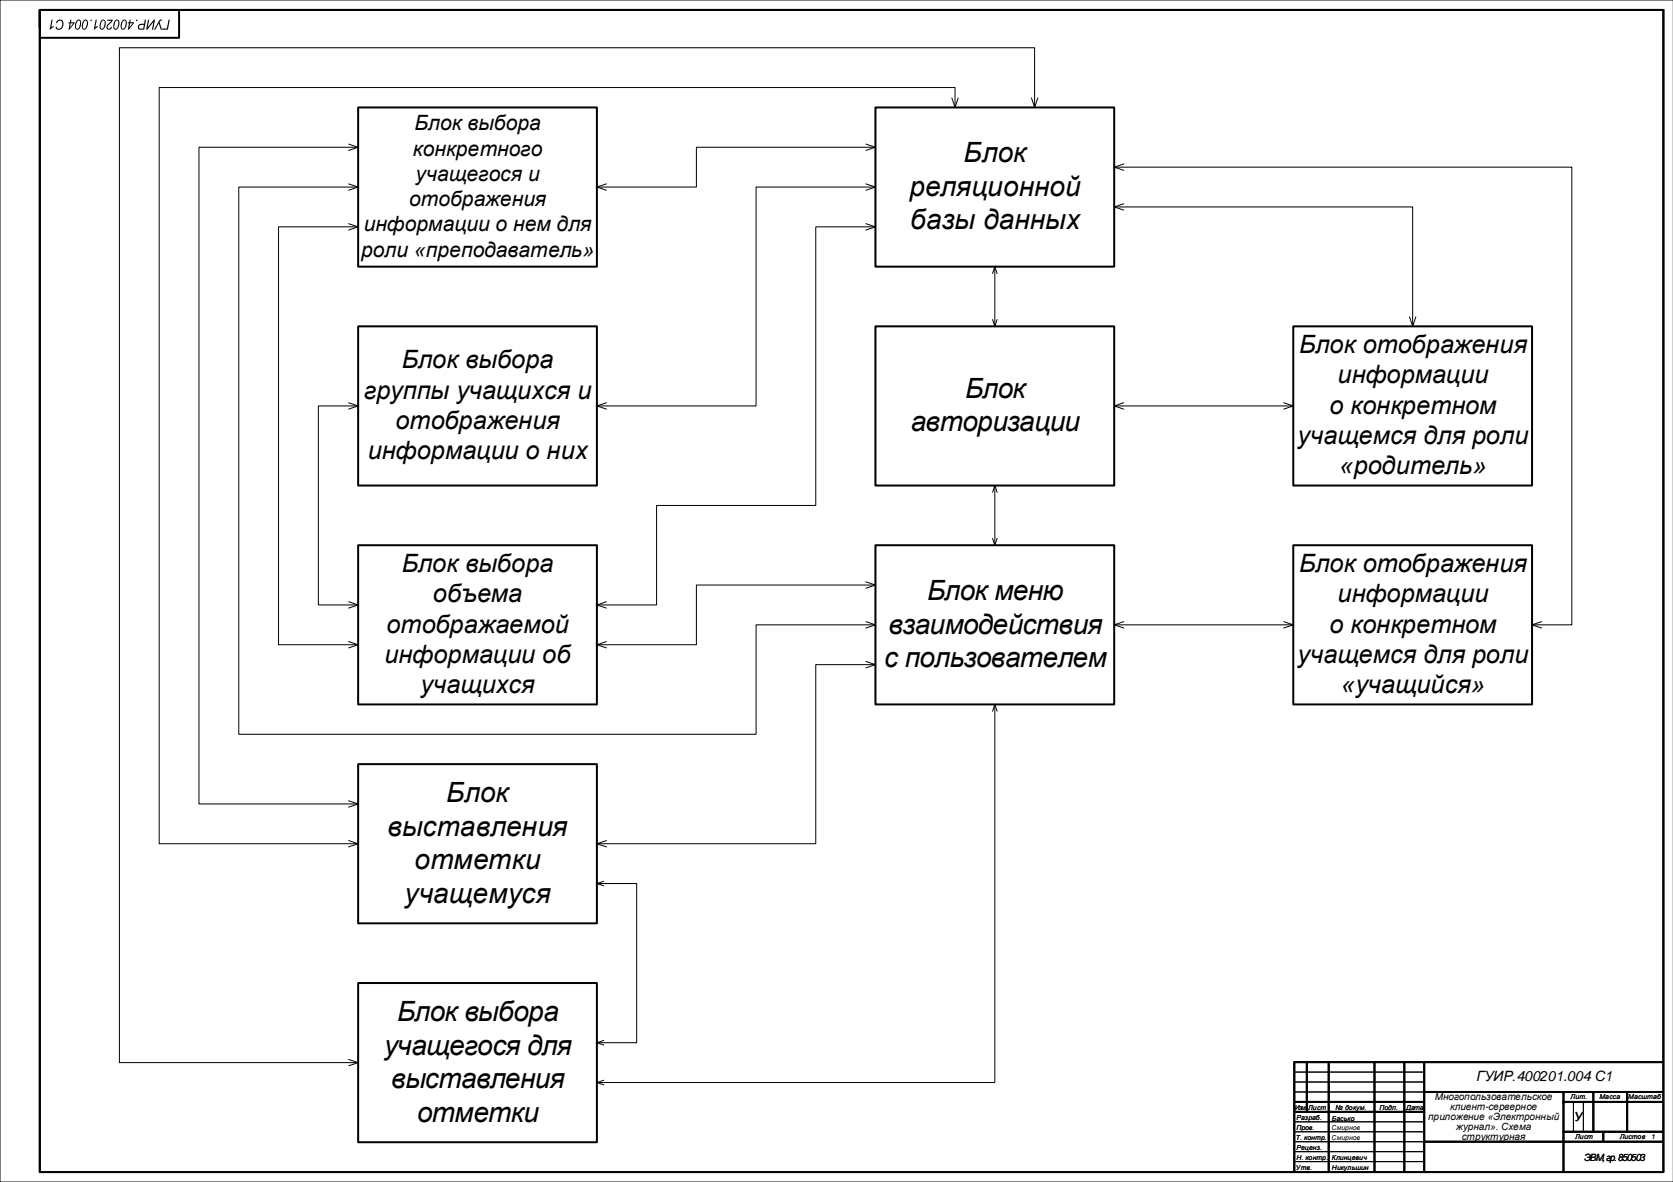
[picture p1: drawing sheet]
<svg xmlns="http://www.w3.org/2000/svg" width="841mm" height="594mm" viewBox="0 0 841 594" stroke-linecap="round" stroke-linejoin="round" font-family="sans-serif">
<path d="M841 0h-841v594h841M651 539h65M651 544h65M651 549h65M791 554v15M796 554v15M651 564h65M651 569h65M651 574h65M651 579h65M651 584h65" fill="none" stroke="#000" stroke-width=".5"/>
<g fill="none" stroke="#000" stroke-width="1">
<path d="M20 14v-9h816v584M20 5v579M90 5v14h-70M651 534v55M651 534h185M657 534v25M668 534v55M691 534v55M706 534v55M716 534v55M651 554h65M651 559h65"/>
<path d="M716 549h120M786 549v40M786 554h50M801 549v20M818 549v20M716 574h120M786 569h50M806 569v5M20 584v5h816"/>
</g>
<g fill="#000">
<path d="M29 11a2.1 2.1 0 0 1 3-1 2.1 2.1 0 0 1 0 3l-1 1-1 1-2-1v-1a1.7 1.7 0 0 0 3 1 1.7 1.7 0 0 0 0-2l-1-2-2 2zM26 10v4l1-1v1l-2 1z"/>
<path d="M46 10v1h-1zM42 10a1.7 1.7 0 0 1 2 1 1.7 1.7 0 0 1 0 2 1.7 1.7 0 0 1-2 2 1.7 1.7 0 0 1-1-3zM42 11a2.2 2.2 0 0 0 1 3 2.6 2.6 0 0 0 0-4zM39 10a1.7 1.7 0 0 1 2 1 1.7 1.7 0 0 1 0 2 1.7 1.7 0 0 1-2 2 1.7 1.7 0 0 1-1-3zM39 11a2.2 2.2 0 0 0 0 3 2.6 2.6 0 0 0 0-4zM35 10h1v1h2l-4 4 1-3h-1v-1h1zM36 12l-1 2 2-2z"/>
<path d="M65 10h1l-1 1h2l-3 4 1-3h-1v-1h1zM65 12v2l2-2zM62 10a1.7 1.7 0 0 1 2 1 1.7 1.7 0 0 1 0 2 1.8 1.8 0 0 1-3 2 1.7 1.7 0 0 1 0-3zM62 11a2.2 2.2 0 0 0 0 3 2.6 2.6 0 0 0 0-4zM58 10a1.7 1.7 0 0 1 2 1 1.7 1.7 0 0 1 0 2 1.7 1.7 0 0 1-2 2 1.7 1.7 0 0 1-1-3zM58 11a2.2 2.2 0 0 0 0 3h1a2.6 2.6 0 0 0 0-4zM54 10h3l-1 1a2.6 2.6 0 0 0-2 3h2a1.5 1.5 0 0 1-1 1 1.5 1.5 0 0 1-2-2 1.5 1.5 0 0 1 2-1l1-2h-2zM51 10a1.7 1.7 0 0 1 2 1 1.7 1.7 0 0 1 0 2 1.7 1.7 0 0 1-2 2 1.7 1.7 0 0 1-1-3zM51 11a2.2 2.2 0 0 0 1 3 2.6 2.6 0 0 0 0-4zM48 10h1l-1 4 1-1-2 2z"/>
<path d="M85 10l-1 5h-3l1-1h2zM80 10h1l-1 1 1 4-1-3-2 3h-1zM74 10h1l-1 4 3-4h1l-1 5h-1l1-4-3 4h-1zM70 12h2l1-2-1 5h-1a1.4 1.4 0 0 1-2-1 1.4 1.4 0 0 1 1-2zM70 13v1h2v-1zM68 10h1v1h-1z"/>
</g>
<path d="M180 384h120v80h-120z" fill-rule="evenodd" fill="#fff"/>
<path d="M180 384h120v80h-120z" fill="none" stroke="#000" stroke-width="1"/>
<path d="M180 274h120v80h-120z" fill-rule="evenodd" fill="#fff"/>
<path d="M180 274h120v80h-120z" fill="none" stroke="#000" stroke-width="1"/>
<path d="M180 54h120v80h-120z" fill-rule="evenodd" fill="#fff"/>
<path d="M180 54h120v80h-120z" fill="none" stroke="#000" stroke-width="1"/>
<path d="M440 164h120v80h-120z" fill-rule="evenodd" fill="#fff"/>
<path d="M440 164h120v80h-120z" fill="none" stroke="#000" stroke-width="1"/>
<path d="M180 494h120v80h-120z" fill-rule="evenodd" fill="#fff"/>
<path d="M180 494h120v80h-120z" fill="none" stroke="#000" stroke-width="1"/>
<path d="M440 274h120v80h-120z" fill-rule="evenodd" fill="#fff"/>
<path d="M440 274h120v80h-120z" fill="none" stroke="#000" stroke-width="1"/>
<path d="M440 54h120v80h-120z" fill-rule="evenodd" fill="#fff"/>
<path d="M440 54h120v80h-120z" fill="none" stroke="#000" stroke-width="1"/>
<path d="M180 164h120v80h-120z" fill-rule="evenodd" fill="#fff"/>
<path d="M180 164h120v80h-120z" fill="none" stroke="#000" stroke-width="1"/>
<path d="M650 164h120v80h-120z" fill-rule="evenodd" fill="#fff"/>
<path d="M650 164h120v80h-120z" fill="none" stroke="#000" stroke-width="1"/>
<path d="M650 274h120v80h-120z" fill-rule="evenodd" fill="#fff"/>
<path d="M650 274h120v80h-120z" fill="none" stroke="#000" stroke-width="1"/>
<g fill="none" stroke="#000" stroke-width=".5">
<path d="M478 49l2 5 2-5M480 54v-10h-400v380h100M518 49l2 5 2-5M520 54v-30h-460v510h120M175 72l5 2-5 2M180 74h-80v330h80M435 72l5 2-5 2M440 74h-90v20h-50M175 92l5 2-5 2M180 94h-60v275h260v-55h60M305 92l-5 2 5 2M435 92l5 2-5 2"/>
<path d="M440 94h-60v110h-80M560 84h230v230h-20M565 82l-5 2 5 2M175 112l5 2-5 2M180 114h-40v210h40M435 112l5 2-5 2M440 114h-30v140h-80v50h-30M560 104h150v60M565 102l-5 2 5 2M499 137l1-3 1 3M500 134v30M708 159l2 5 2-5"/>
<path d="M499 161l1 3 1-3M175 202l5 2-5 2M180 204h-20v100h20M305 202l-5 2 5 2M560 204h90M565 202l-5 2 5 2M645 202l5 2-5 2M499 247l1-3 1 3M500 244v30M499 271l1 3 1-3M435 292l5 2-5 2M440 294h-90v30h-50"/>
<path d="M175 302l5 2-5 2M305 302l-5 2 5 2M435 312l5 2-5 2M560 314h90M565 312l-5 2 5 2M645 312l5 2-5 2M775 312l-5 2 5 2M175 322l5 2-5 2M305 322l-5 2 5 2M435 332l5 2-5 2M440 334h-30v90h-110M499 357l1-3 1 3"/>
<path d="M500 354v190h-200M175 402l5 2-5 2M175 422l5 2-5 2M305 422l-5 2 5 2M303 443l-3 1 3 1M320 444h-20h20v80h-20M175 532l5 2-5 2M303 523l-3 1 3 1M303 543l-3 1 3 1"/>
</g>
<g font-size="14">
<text x="484" y="81">Блок</text>
<text x="457" y="98">реляционной</text>
<text x="458" y="115">базы данных</text>
<text x="485" y="200">Блок</text>
<text x="458" y="217">авторизации</text>
<text x="466" y="301">Блок меню</text>
<text x="447" y="318">взаимодействия</text>
<text x="444" y="335">с пользователем</text>
<text x="224" y="403">Блок</text>
<text x="195" y="420">выставления</text>
<text x="208" y="437">отметки</text>
<text x="203" y="454">учащемуся</text>
<text x="200" y="513">Блок выбора</text>
<text x="193" y="530">учащегося для</text>
<text x="197" y="547">выставления</text>
<text x="210" y="564">отметки</text>
</g>
<g font-size="12.7">
<text x="653" y="177">Блок отображения</text>
<text x="202" y="185">Блок выбора</text>
<text x="672" y="193">информации</text>
<text x="183" y="200">группы учащихся и</text>
<text x="668" y="208">о конкретном</text>
<text x="199" y="216">отображения</text>
<text x="652" y="223">учащемся для роли</text>
<text x="185" y="231">информации о них</text>
<text x="673" y="238">«родитель»</text>
<text x="202" y="287">Блок выбора</text>
<text x="653" y="287">Блок отображения</text>
<text x="218" y="303">объема</text>
<text x="672" y="303">информации</text>
<text x="194" y="318">отображаемой</text>
<text x="668" y="318">о конкретном</text>
<text x="193" y="333">информации об</text>
<text x="652" y="333">учащемся для роли</text>
<text x="211" y="348">учащихся</text>
<text x="674" y="348">«учащийся»</text>
</g>
<g font-size="10.6">
<text x="208" y="65">Блок выбора</text>
<text x="208" y="78">конкретного</text>
<text x="209" y="91">учащегося и</text>
<text x="206" y="104">отображения</text>
<text x="183" y="116">информации о нем для</text>
<text x="182" y="129">роли «преподаватель»</text>
</g>
<text font-size="7.1" x="742" y="543">ГУИР.400201.004 C1</text>
<text font-size="6.4" x="791" y="563">У</text>
<g font-size="5">
<text x="721" y="553">Многопользовательское</text>
<text x="718" y="563">приложение «Электронный</text>
<text x="729" y="558">клиент-серверное</text>
<text x="732" y="568">журнал». Схема</text>
<text x="735" y="573">структурная</text>
<text x="796" y="583">ЭВМ, гр. 850503</text>
</g>
<g font-size="3.4">
<text x="651" y="558">Изм.</text>
<text x="658" y="558">Лист</text>
<text x="671" y="558">№ докум.</text>
<text x="693" y="558">Подп.</text>
<text x="707" y="558">Дата</text>
<text x="789" y="553">Лит.</text>
<text x="804" y="553">Масса</text>
<text x="818" y="553">Масштаб</text>
<text x="652" y="563">Разраб.</text>
<text x="669" y="563">Басько</text>
<text x="652" y="568">Пров.</text>
<text x="669" y="568">Смирнов</text>
<text x="651" y="573">Т. контр.</text>
<text x="669" y="573">Смирнов</text>
<text x="792" y="573">Лист</text>
<text x="814" y="573">Листов</text>
<text x="830" y="573">1</text>
<text x="652" y="578">Реценз.</text>
<text x="651" y="588">Утв.</text>
<text x="652" y="583">Н. контр.</text>
<text x="669" y="583">Клинцевич</text>
<text x="669" y="588">Никульшин</text>
</g>
</svg>
